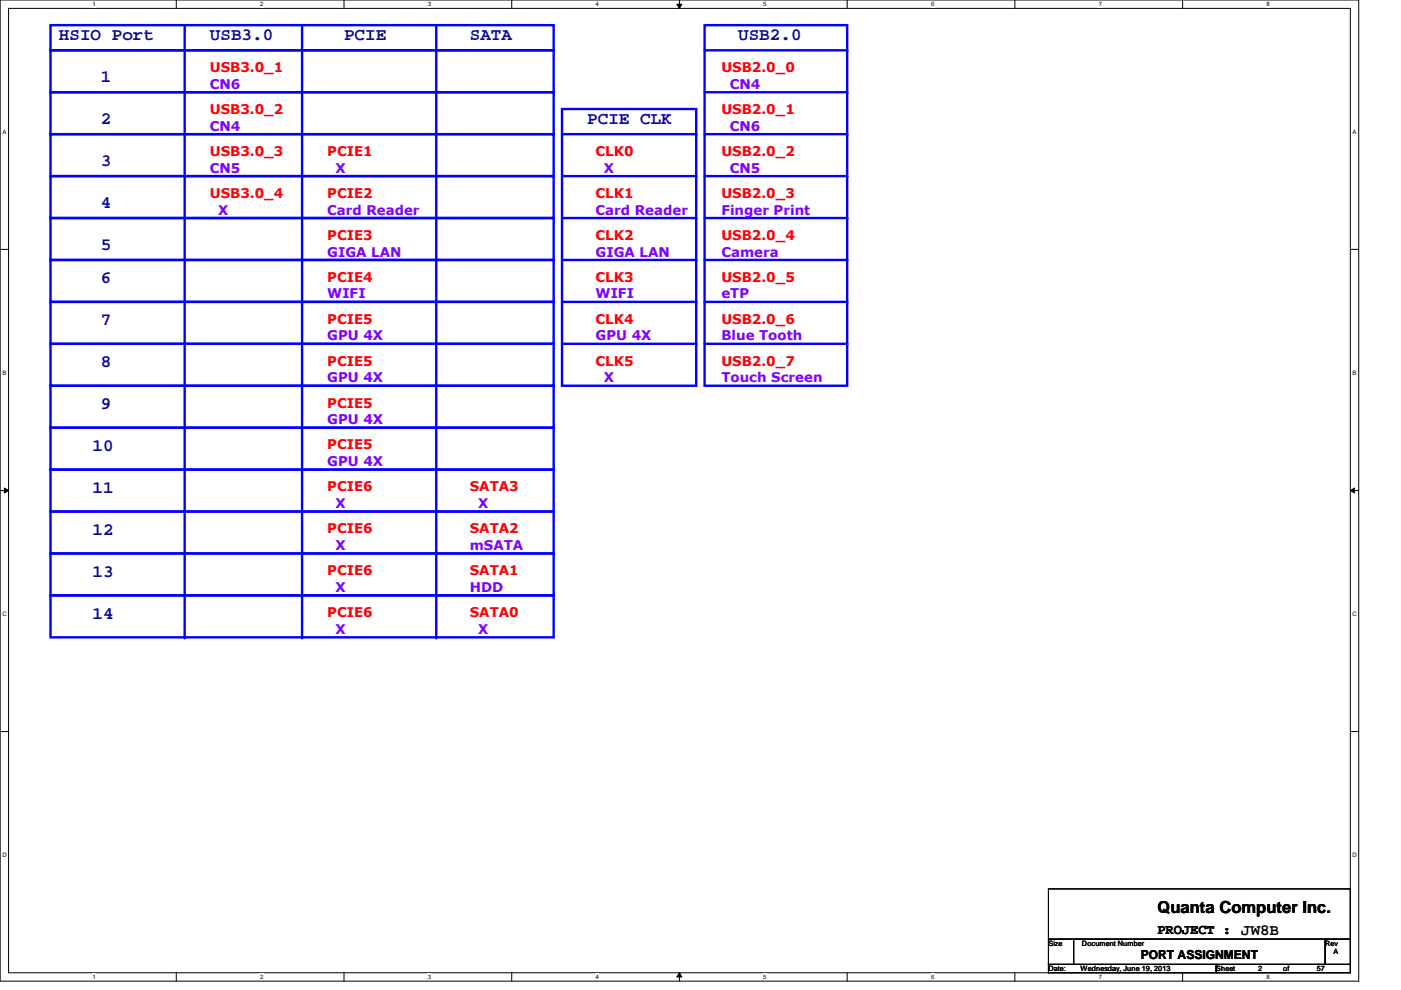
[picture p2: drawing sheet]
<svg xmlns="http://www.w3.org/2000/svg" width="297mm" height="210mm" viewBox="0 0 297 210" stroke-linecap="round" stroke-linejoin="round" font-family="sans-serif">
<path d="M0 0h288.1v208h-288.1zM1.8 1.8h284.5v204.4h-284.5z" fill="none" stroke="#000" stroke-width=".21"/>
<g fill="#fff">
<path d="M19.6 .2h.7v1.4h-.7z"/>
<path d="M19.6 206.4h.7v1.4h-.7z"/>
</g>
<path d="M37.4 0v1.8M37.4 206.2v1.8" fill="none" stroke="#000" stroke-width=".21"/>
<g fill="#fff">
<path d="M55.2 .2h.6v1.4h-.6z"/>
<path d="M55.2 206.4h.6v1.4h-.6z"/>
</g>
<path d="M72.9 0v1.8M72.9 206.2v1.8" fill="none" stroke="#000" stroke-width=".21"/>
<g fill="#fff">
<path d="M90.7 .2h.7v1.4h-.7z"/>
<path d="M90.7 206.4h.7v1.4h-.7z"/>
</g>
<path d="M108.5 0v1.8M108.5 206.2v1.8" fill="none" stroke="#000" stroke-width=".21"/>
<g fill="#fff">
<path d="M126.3 .2h.7v1.4h-.7z"/>
<path d="M126.3 206.4h.7v1.4h-.7z"/>
</g>
<path d="M143.5 .9h1.1l-.5 .9zM144.1 0v1.8M144.1 206.2l.5 .9h-1.1zM144.1 206.2v1.8" fill="none" stroke="#000" stroke-width=".21"/>
<path d="M143.5 .9h1.1l-.5 .9zM144.1 206.2l.5 .9h-1.1z" fill="#000"/>
<g fill="#fff">
<path d="M161.8 .2h.7v1.4h-.7z"/>
<path d="M161.8 206.4h.7v1.4h-.7z"/>
</g>
<path d="M179.6 0v1.8M179.6 206.2v1.8" fill="none" stroke="#000" stroke-width=".21"/>
<g fill="#fff">
<path d="M197.4 .2h.7v1.4h-.7z"/>
<path d="M197.4 206.4h.7v1.4h-.7z"/>
</g>
<path d="M215.2 0v1.8M215.2 206.2v1.8" fill="none" stroke="#000" stroke-width=".21"/>
<g fill="#fff">
<path d="M233 .2h.6v1.4h-.6z"/>
<path d="M233 206.4h.6v1.4h-.6z"/>
</g>
<path d="M250.7 0v1.8M250.7 206.2v1.8" fill="none" stroke="#000" stroke-width=".21"/>
<g fill="#fff">
<path d="M268.5 .2h.7v1.4h-.7z"/>
<path d="M268.5 206.4h.7v1.4h-.7z"/>
<path d="M.5 27.3h.8v1.4h-.8z"/>
<path d="M286.8 27.3h.8v1.4h-.8z"/>
<path d="M.5 78.4h.8v1.4h-.8z"/>
<path d="M286.8 78.4h.8v1.4h-.8z"/>
</g>
<path d="M0 52.9h1.8M286.3 52.9h1.8" fill="none" stroke="#000" stroke-width=".21"/>
<g fill="#fff">
<path d="M.5 129.5h.9v1.4h-.9z"/>
<path d="M286.8 129.5h.9v1.4h-.9z"/>
</g>
<path d="M0 104h1.8M.9 103.5l.9 .5-.9 .5zM286.3 104l.9-.5v1zM286.3 104h1.8" fill="none" stroke="#000" stroke-width=".21"/>
<path d="M.9 103.5l.9 .5-.9 .5zM286.3 104l.9-.5v1z" fill="#000"/>
<g fill="#fff">
<path d="M.5 180.6h.9v1.4h-.9z"/>
<path d="M286.8 180.6h.9v1.4h-.9z"/>
</g>
<path d="M0 155.1h1.8M286.3 155.1h1.8" fill="none" stroke="#000" stroke-width=".21"/>
<g fill="none" stroke="#00f" stroke-width=".51">
<path d="M10.7 19.6h106.7v8.8h-106.7zM10.7 10.7h106.7v8.9h-106.7zM10.7 5.3h106.7v5.4h-106.7zM39.2 5.3v129.8M10.7 28.4h106.7v8.9h-106.7zM10.7 37.3h106.7v8.9h-106.7zM10.7 46.2h106.7v8.9h-106.7zM10.7 55.1h106.7v8.9h-106.7zM10.7 64h106.7v8.9h-106.7zM10.7 72.9h106.7v8.9h-106.7zM10.7 81.8h106.7v8.9h-106.7zM10.7 90.7h106.7v8.9h-106.7z"/>
<path d="M10.7 99.6h106.7v8.9h-106.7zM10.7 108.5h106.7v8.8h-106.7zM10.7 117.3h106.7v8.9h-106.7zM10.7 126.2h106.7v8.9h-106.7z"/>
</g>
<circle cx="39.2" cy="135.1" r=".25" fill="#00f"/>
<path d="M64 5.3v129.8" fill="none" stroke="#00f" stroke-width=".51"/>
<circle cx="64" cy="135.1" r=".25" fill="#00f"/>
<path d="M92.5 5.3v129.8" fill="none" stroke="#00f" stroke-width=".51"/>
<circle cx="92.5" cy="135.1" r=".25" fill="#00f"/>
<path d="M119.2 23.1h28.4v58.7h-28.4zM119.2 28.4h28.4" fill="none" stroke="#00f" stroke-width=".51"/>
<circle cx="147.6" cy="28.4" r=".25" fill="#00f"/>
<path d="M119.2 37.3h28.4" fill="none" stroke="#00f" stroke-width=".51"/>
<circle cx="147.6" cy="37.3" r=".25" fill="#00f"/>
<path d="M119.2 46.2h28.4" fill="none" stroke="#00f" stroke-width=".51"/>
<circle cx="147.6" cy="46.2" r=".25" fill="#00f"/>
<path d="M119.2 55.1h28.4" fill="none" stroke="#00f" stroke-width=".51"/>
<circle cx="147.6" cy="55.1" r=".25" fill="#00f"/>
<path d="M119.2 64h28.4" fill="none" stroke="#00f" stroke-width=".51"/>
<circle cx="147.6" cy="64" r=".25" fill="#00f"/>
<path d="M119.2 72.9h28.4" fill="none" stroke="#00f" stroke-width=".51"/>
<circle cx="147.6" cy="72.9" r=".25" fill="#00f"/>
<path d="M149.4 5.3h30.2v76.5h-30.2zM149.4 10.7h30.2" fill="none" stroke="#00f" stroke-width=".51"/>
<circle cx="179.6" cy="10.7" r=".25" fill="#00f"/>
<path d="M149.4 19.6h30.2" fill="none" stroke="#00f" stroke-width=".51"/>
<circle cx="179.6" cy="19.6" r=".25" fill="#00f"/>
<path d="M149.4 28.4h30.2" fill="none" stroke="#00f" stroke-width=".51"/>
<circle cx="179.6" cy="28.4" r=".25" fill="#00f"/>
<path d="M149.4 37.3h30.2" fill="none" stroke="#00f" stroke-width=".51"/>
<circle cx="179.6" cy="37.3" r=".25" fill="#00f"/>
<path d="M149.4 46.2h30.2" fill="none" stroke="#00f" stroke-width=".51"/>
<circle cx="179.6" cy="46.2" r=".25" fill="#00f"/>
<path d="M149.4 55.1h30.2" fill="none" stroke="#00f" stroke-width=".51"/>
<circle cx="179.6" cy="55.1" r=".25" fill="#00f"/>
<path d="M149.4 64h30.2" fill="none" stroke="#00f" stroke-width=".51"/>
<circle cx="179.6" cy="64" r=".25" fill="#00f"/>
<path d="M149.4 72.9h30.2" fill="none" stroke="#00f" stroke-width=".51"/>
<circle cx="179.6" cy="72.9" r=".25" fill="#00f"/>
<path d="M222.3 188.5h64v10.6h-64zM222.3 199.1h5.3v5.4h-5.3zM227.6 199.1h53.4v5.4h-53.4zM281 199.1h5.3v5.4h-5.3zM222.3 204.5h35.5v1.7h-35.5zM257.8 204.5h28.5v1.7h-28.5z" fill="none" stroke="#000" stroke-width=".21"/>
<g font-size="3.7" fill="#0000a0">
<text x="12.5" y="8.5">HSIO Port</text>
<text x="44.5" y="8.5">USB3.0</text>
<text x="72.9" y="8.5">PCIE</text>
<text x="99.6" y="8.5">SATA</text>
<text x="156.5" y="8.5">USB2.0</text>
<text x="21.4" y="17.4">1</text>
<text x="21.4" y="26.3">2</text>
<text x="124.5" y="26.3">PCIE CLK</text>
<text x="21.4" y="35.2">3</text>
<text x="21.4" y="44.1">4</text>
<text x="21.4" y="53">5</text>
<text x="21.4" y="60.1">6</text>
<text x="21.4" y="69">7</text>
<text x="21.4" y="77.9">8</text>
<text x="21.4" y="86.7">9</text>
<text x="19.6" y="95.6">10</text>
<text x="19.6" y="104.5">11</text>
<text x="19.6" y="113.4">12</text>
<text x="19.6" y="122.3">13</text>
<text x="19.6" y="131.2">14</text>
</g>
<text font-size="3.5" x="245.4" y="193.5">Quanta Computer Inc.</text>
<g font-size="3">
<text x="245.4" y="198.1">PROJECT : JW8B</text>
<text x="245.4" y="198.1">PROJECT :</text>
</g>
<g font-size="2.8" fill="#f00">
<text x="44.5" y="15.3">USB3.0_1</text>
<text x="152.9" y="15.3">USB2.0_0</text>
<text x="44.5" y="24.2">USB3.0_2</text>
<text x="152.9" y="24.2">USB2.0_1</text>
<text x="44.5" y="33.1">USB3.0_3</text>
<text x="69.4" y="33.1">PCIE1</text>
<text x="126.3" y="33.1">CLK0</text>
<text x="152.9" y="33.1">USB2.0_2</text>
<text x="44.5" y="42">USB3.0_4</text>
<text x="69.4" y="42">PCIE2</text>
<text x="126.3" y="42">CLK1</text>
<text x="152.9" y="42">USB2.0_3</text>
<text x="69.4" y="50.8">PCIE3</text>
<text x="126.3" y="50.8">CLK2</text>
<text x="152.9" y="50.8">USB2.0_4</text>
<text x="69.4" y="59.7">PCIE4</text>
<text x="126.3" y="59.7">CLK3</text>
<text x="152.9" y="59.7">USB2.0_5</text>
<text x="69.4" y="68.6">PCIE5</text>
<text x="126.3" y="68.6">CLK4</text>
<text x="152.9" y="68.6">USB2.0_6</text>
<text x="69.4" y="77.5">PCIE5</text>
<text x="126.3" y="77.5">CLK5</text>
<text x="152.9" y="77.5">USB2.0_7</text>
<text x="69.4" y="86.4">PCIE5</text>
<text x="69.4" y="95.3">PCIE5</text>
<text x="69.4" y="104.2">PCIE6</text>
<text x="99.6" y="104.2">SATA3</text>
<text x="69.4" y="113.1">PCIE6</text>
<text x="99.6" y="113.1">SATA2</text>
<text x="69.4" y="122">PCIE6</text>
<text x="99.6" y="122">SATA1</text>
<text x="69.4" y="130.9">PCIE6</text>
<text x="99.6" y="130.9">SATA0</text>
</g>
<g font-size="2.8" fill="#8000ff">
<text x="44.5" y="18.8">CN6</text>
<text x="154.7" y="18.8">CN4</text>
<text x="44.5" y="27.7">CN4</text>
<text x="154.7" y="27.7">CN6</text>
<text x="44.5" y="36.6">CN5</text>
<text x="71.2" y="36.6">X</text>
<text x="128.1" y="36.6">X</text>
<text x="154.7" y="36.6">CN5</text>
<text x="46.3" y="45.5">X</text>
<text x="69.4" y="45.5">Card Reader</text>
<text x="126.3" y="45.5">Card Reader</text>
<text x="152.9" y="45.5">Finger Print</text>
<text x="69.4" y="54.4">GIGA LAN</text>
<text x="126.3" y="54.4">GIGA LAN</text>
<text x="152.9" y="54.4">Camera</text>
<text x="69.4" y="63.3">WIFI</text>
<text x="126.3" y="63.3">WIFI</text>
<text x="152.9" y="63.3">eTP</text>
<text x="69.4" y="72.2">GPU 4X</text>
<text x="126.3" y="72.2">GPU 4X</text>
<text x="152.9" y="72.2">Blue Tooth</text>
<text x="69.4" y="81.1">GPU 4X</text>
<text x="128.1" y="81.1">X</text>
<text x="152.9" y="81.1">Touch Screen</text>
<text x="69.4" y="90">GPU 4X</text>
<text x="69.4" y="98.8">GPU 4X</text>
<text x="71.2" y="107.7">X</text>
<text x="101.4" y="107.7">X</text>
<text x="71.2" y="116.6">X</text>
<text x="99.6" y="116.6">mSATA</text>
<text x="71.2" y="125.5">X</text>
<text x="99.6" y="125.5">HDD</text>
<text x="71.2" y="134.4">X</text>
<text x="101.4" y="134.4">X</text>
</g>
<text font-size="2.6" x="241.8" y="203.3">PORT ASSIGNMENT</text>
<g font-size="1.6">
<text x="222.3" y="200.6">Size</text>
<text x="229.4" y="200.6">Document Number</text>
<text x="281" y="200.6">Rev</text>
<text x="282.7" y="202.4">A</text>
<text x="222.3" y="205.9">Date:</text>
<text x="229.1" y="205.9">Wednesday, June 19, 2013</text>
<text x="257.8" y="205.9">Sheet</text>
<text x="266.7" y="205.9">2</text>
<text x="272.1" y="205.9">of</text>
<text x="279.2" y="205.9">57</text>
</g>
<g font-size="1.3">
<text x="19.6" y="1.3">1</text>
<text x="55.2" y="1.3">2</text>
<text x="90.7" y="1.3">3</text>
<text x="126.3" y="1.3">4</text>
<text x="161.8" y="1.3">5</text>
<text x="197.4" y="1.3">6</text>
<text x="233" y="1.3">7</text>
<text x="268.5" y="1.3">8</text>
<text x=".5" y="28.4">A</text>
<text x="286.8" y="28.4">A</text>
<text x=".5" y="79.5">B</text>
<text x="286.8" y="79.5">B</text>
<text x=".5" y="130.7">C</text>
<text x="286.8" y="130.7">C</text>
<text x=".5" y="181.8">D</text>
<text x="286.8" y="181.8">D</text>
<text x="19.6" y="207.6">1</text>
<text x="55.2" y="207.6">2</text>
<text x="90.7" y="207.6">3</text>
<text x="126.3" y="207.6">4</text>
<text x="161.8" y="207.6">5</text>
<text x="197.4" y="207.6">6</text>
<text x="233" y="207.6">7</text>
<text x="268.5" y="207.6">8</text>
</g>
</svg>
